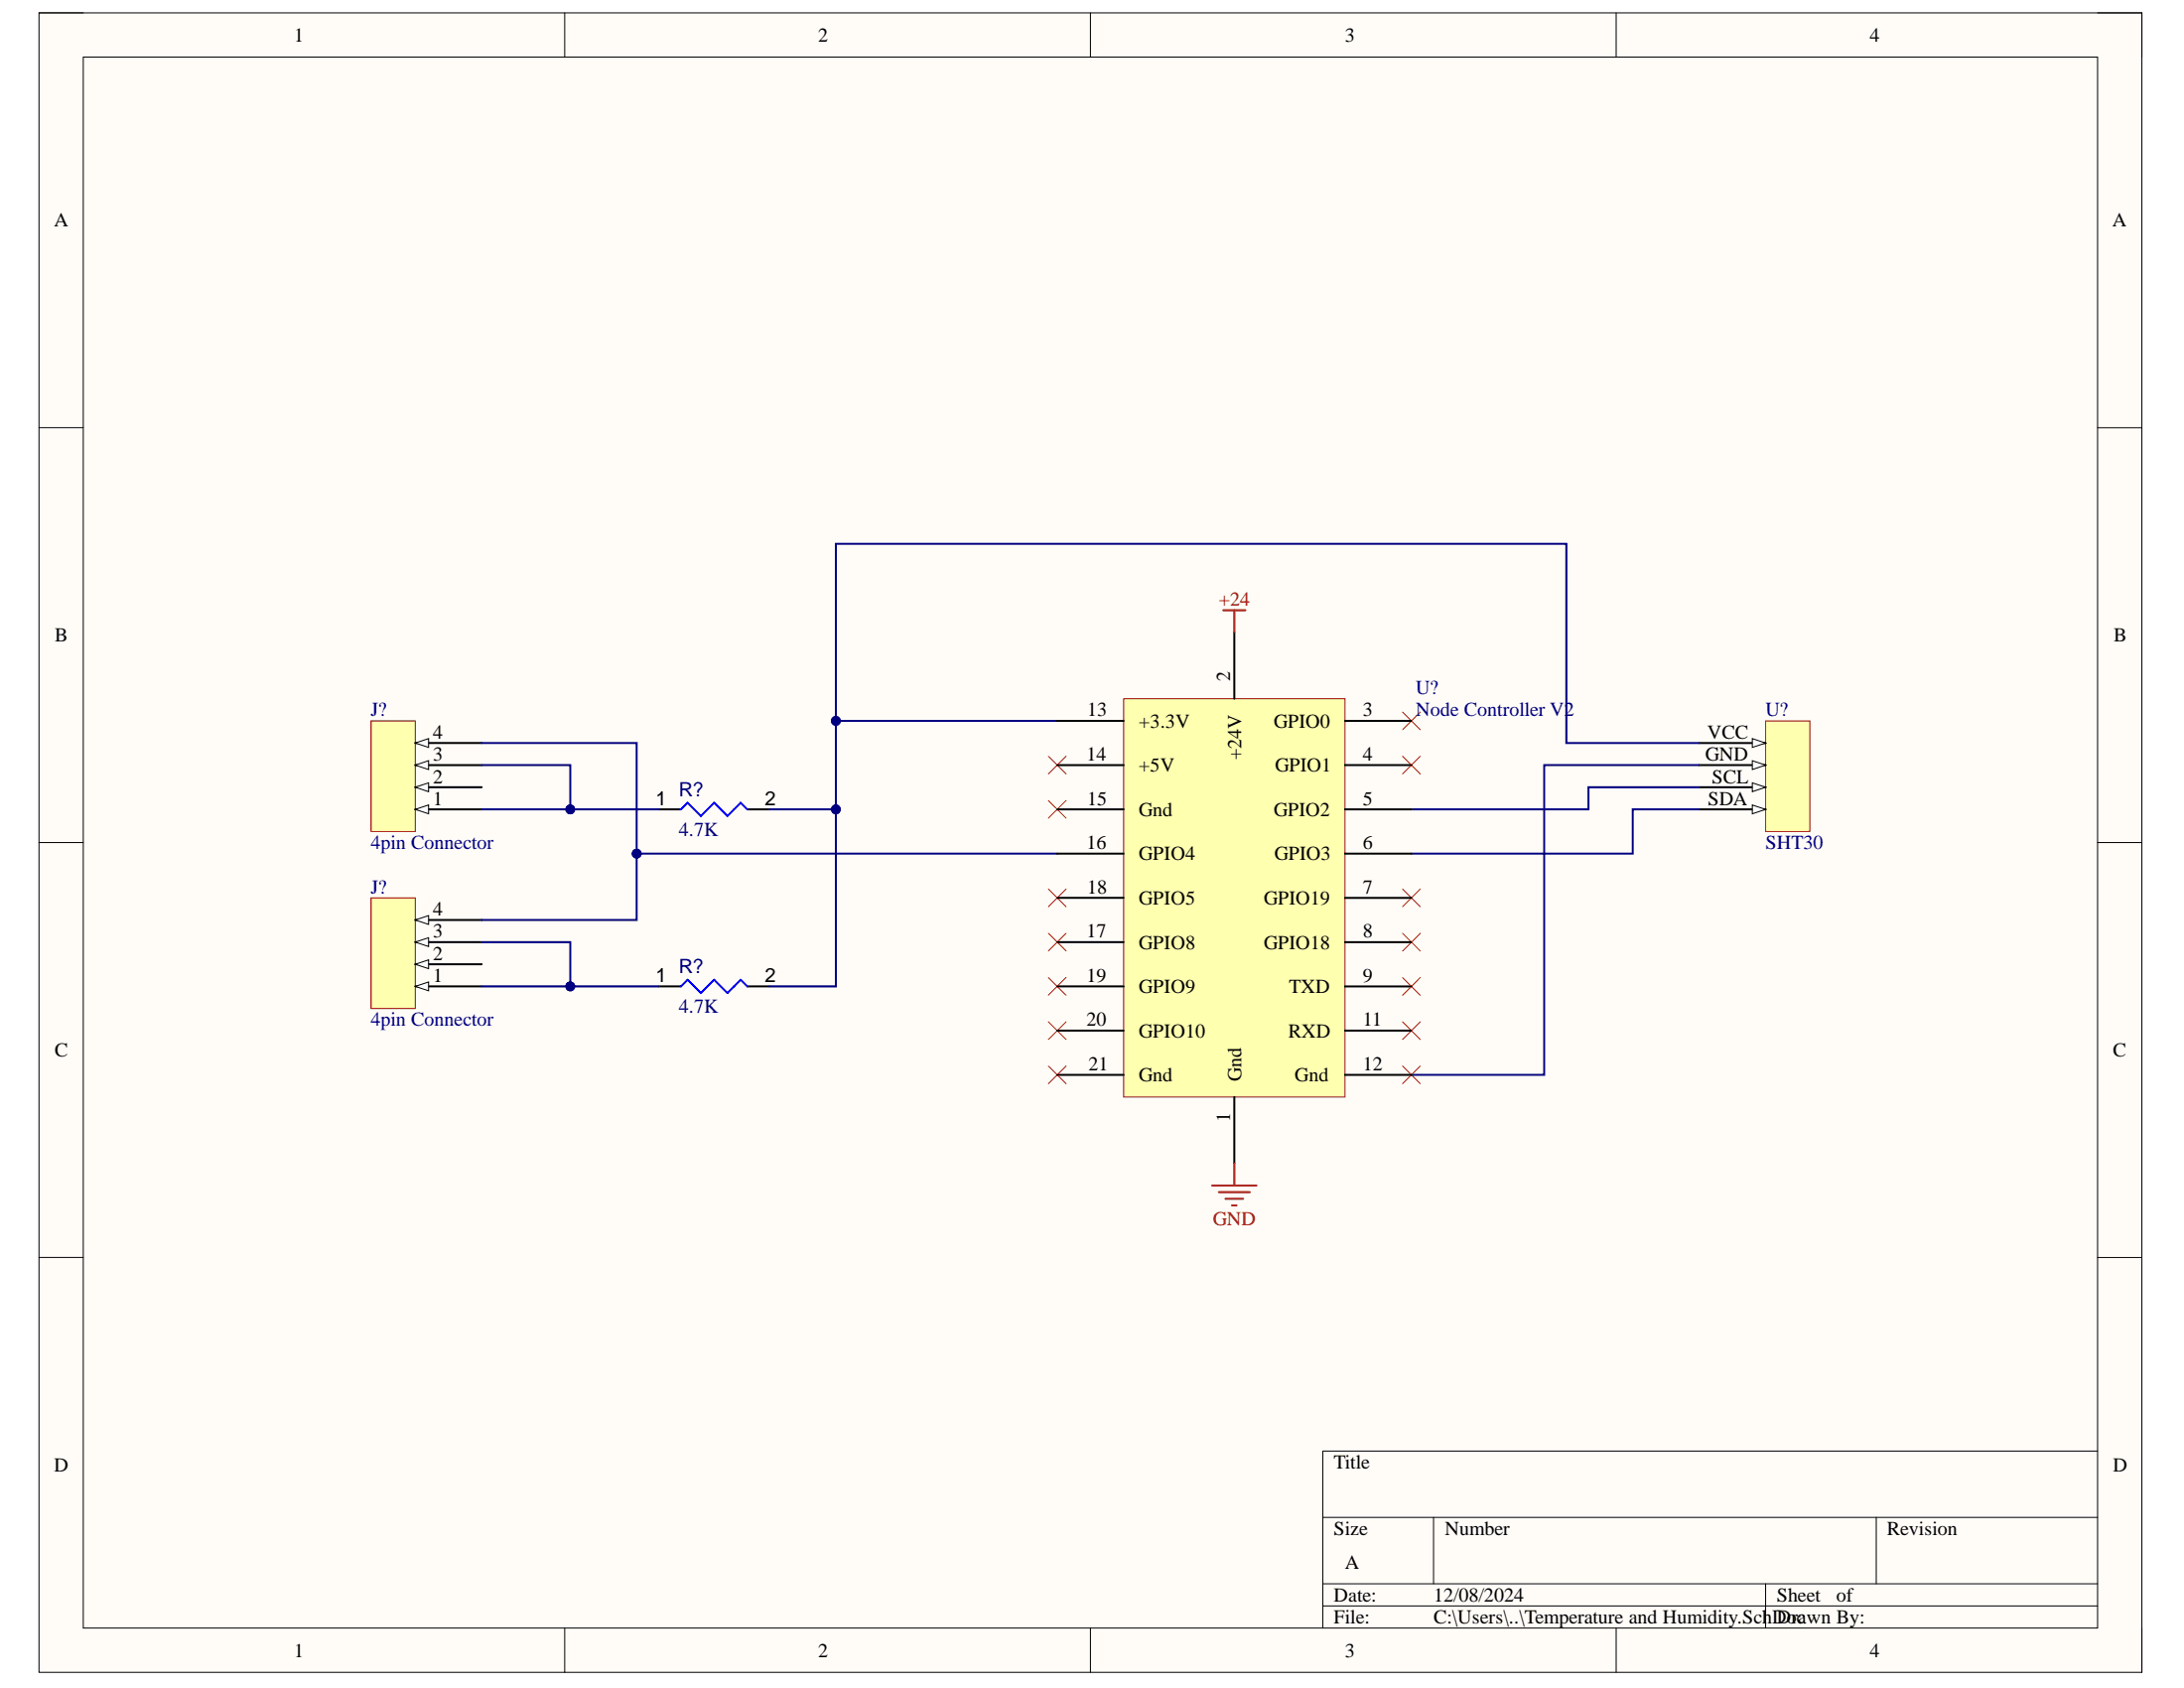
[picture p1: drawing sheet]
<svg xmlns="http://www.w3.org/2000/svg" width="279mm" height="216mm" viewBox="0 0 279 216" stroke-linecap="round" stroke-linejoin="round" font-family="sans-serif">
<path d="M5 1.6h269v212.3h-269z" fill-rule="evenodd" fill="#fffcf8"/>
<path d="M5 1.6h269v212.3h-269z" fill="none" stroke="#000" stroke-width=".13"/>
<path d="M10.7 7.3h257.6v200.9h-257.6z" fill-rule="evenodd" fill="#fffcf8"/>
<g fill="none" stroke="#000" stroke-width=".13">
<path d="M5 1.6h5.7M10.7 7.3h257.6v200.9h-257.6zM72.2 1.6v5.7M139.5 1.6v5.7M206.8 1.6v5.7M268.3 1.6h5.7v5.7M5 54.7h5.7M268.3 54.7h5.7M5 107.8h5.7M268.3 107.8h5.7M5 160.8h5.7M268.3 160.8h5.7"/>
<path d="M169.2 194.1h99.1M183.4 194.1v8.5M240 194.1v8.5M268.3 185.6h-99.1v22.6M72.2 208.2v5.7M139.5 208.2v5.7M169.2 202.6h99.1M169.2 205.4h99.1M206.8 208.2v5.7M225.9 202.6v5.6M274 208.2v5.7"/>
</g>
<path d="M47.5 92.2h5.6v14.2h-5.6z" fill-rule="evenodd" fill="#ffffb0"/>
<path d="M47.5 92.2h5.6v14.2h-5.6z" fill="none" stroke="#800000" stroke-width=".13"/>
<path d="M53.1 103.5h8.5" fill="none" stroke="#000" stroke-width=".25"/>
<path d="M53.1 103.5l1.7-.5v1.1z" fill="#f8fcff"/>
<path d="M53.1 103.5l1.7-.5v1.1z" fill="none" stroke="#000" stroke-width=".13"/>
<path d="M53.1 100.7h8.5" fill="none" stroke="#000" stroke-width=".25"/>
<path d="M53.1 100.7l1.7-.6v1.2z" fill="#f8fcff"/>
<path d="M53.1 100.7l1.7-.6v1.2z" fill="none" stroke="#000" stroke-width=".13"/>
<path d="M53.1 97.9h8.5" fill="none" stroke="#000" stroke-width=".25"/>
<path d="M53.1 97.9l1.7-.6v1.1z" fill="#f8fcff"/>
<path d="M53.1 97.9l1.7-.6v1.1z" fill="none" stroke="#000" stroke-width=".13"/>
<path d="M53.1 95h8.5" fill="none" stroke="#000" stroke-width=".25"/>
<path d="M53.1 95l1.7-.5v1.1z" fill="#f8fcff"/>
<path d="M53.1 95l1.7-.5v1.1z" fill="none" stroke="#000" stroke-width=".13"/>
<path d="M84.3 103.5h2.8M95.6 103.5h2.8" fill="none" stroke="#000" stroke-width=".25"/>
<path d="M87.1 103.5l.9-.8 1.7 1.7 1.7-1.7 1.7 1.7 1.7-1.7 .8 .8" fill="none" stroke="#00f" stroke-width=".25"/>
<path d="M61.6 103.5h22.7" fill="none" stroke="#000080" stroke-width=".25"/>
<circle cx="73" cy="103.5" r=".57" fill="#000080"/>
<circle cx="73" cy="103.5" r=".57" fill="none" stroke="#000080" stroke-width=".13"/>
<path d="M135.3 92.2h-28.4v11.3h-8.5" fill="none" stroke="#000080" stroke-width=".25"/>
<circle cx="106.9" cy="92.2" r=".57" fill="#000080"/>
<circle cx="106.9" cy="92.2" r=".57" fill="none" stroke="#000080" stroke-width=".13"/>
<circle cx="106.9" cy="103.5" r=".57" fill="#000080"/>
<circle cx="106.9" cy="103.5" r=".57" fill="none" stroke="#000080" stroke-width=".13"/>
<path d="M61.6 97.9h11.4v5.6" fill="none" stroke="#000080" stroke-width=".25"/>
<circle cx="73" cy="103.5" r=".57" fill="#000080"/>
<circle cx="73" cy="103.5" r=".57" fill="none" stroke="#000080" stroke-width=".13"/>
<path d="M61.6 95h19.9v14.2h53.8" fill="none" stroke="#000080" stroke-width=".25"/>
<circle cx="81.5" cy="109.2" r=".57" fill="#000080"/>
<circle cx="81.5" cy="109.2" r=".57" fill="none" stroke="#000080" stroke-width=".13"/>
<path d="M47.5 114.8h5.6v14.2h-5.6z" fill-rule="evenodd" fill="#ffffb0"/>
<path d="M47.5 114.8h5.6v14.2h-5.6z" fill="none" stroke="#800000" stroke-width=".13"/>
<path d="M53.1 126.2h8.5" fill="none" stroke="#000" stroke-width=".25"/>
<path d="M53.1 126.2l1.7-.6v1.1z" fill="#f8fcff"/>
<path d="M53.1 126.2l1.7-.6v1.1z" fill="none" stroke="#000" stroke-width=".13"/>
<path d="M53.1 123.3h8.5" fill="none" stroke="#000" stroke-width=".25"/>
<path d="M53.1 123.3l1.7-.5v1.1z" fill="#f8fcff"/>
<path d="M53.1 123.3l1.7-.5v1.1z" fill="none" stroke="#000" stroke-width=".13"/>
<path d="M53.1 120.5h8.5" fill="none" stroke="#000" stroke-width=".25"/>
<path d="M53.1 120.5l1.7-.6v1.2z" fill="#f8fcff"/>
<path d="M53.1 120.5l1.7-.6v1.2z" fill="none" stroke="#000" stroke-width=".13"/>
<path d="M53.1 117.7h8.5" fill="none" stroke="#000" stroke-width=".25"/>
<path d="M53.1 117.7l1.7-.6v1.1z" fill="#f8fcff"/>
<path d="M53.1 117.7l1.7-.6v1.1z" fill="none" stroke="#000" stroke-width=".13"/>
<path d="M84.3 126.2h2.8M95.6 126.2h2.8" fill="none" stroke="#000" stroke-width=".25"/>
<path d="M87.1 126.2l.9-.9 1.7 1.7 1.7-1.7 1.7 1.7 1.7-1.7 .8 .9" fill="none" stroke="#00f" stroke-width=".25"/>
<path d="M61.6 126.2h22.7" fill="none" stroke="#000080" stroke-width=".25"/>
<circle cx="73" cy="126.2" r=".57" fill="#000080"/>
<circle cx="73" cy="126.2" r=".57" fill="none" stroke="#000080" stroke-width=".13"/>
<path d="M61.6 120.5h11.4v5.7" fill="none" stroke="#000080" stroke-width=".25"/>
<circle cx="73" cy="126.2" r=".57" fill="#000080"/>
<circle cx="73" cy="126.2" r=".57" fill="none" stroke="#000080" stroke-width=".13"/>
<path d="M81.5 109.2v8.5h-19.9" fill="none" stroke="#000080" stroke-width=".25"/>
<circle cx="81.5" cy="109.2" r=".57" fill="#000080"/>
<circle cx="81.5" cy="109.2" r=".57" fill="none" stroke="#000080" stroke-width=".13"/>
<path d="M106.9 103.5v22.7h-8.5" fill="none" stroke="#000080" stroke-width=".25"/>
<circle cx="106.9" cy="103.5" r=".57" fill="#000080"/>
<circle cx="106.9" cy="103.5" r=".57" fill="none" stroke="#000080" stroke-width=".13"/>
<g fill="none" stroke="#f00" stroke-width=".13">
<path d="M134.1 96.7l2.3 2.3M136.4 96.7l-2.3 2.3M179.4 96.7l2.3 2.3M179.4 91.1l2.3 2.2M181.7 96.7l-2.3 2.3M181.7 91.1l-2.3 2.2M134.1 102.4l2.3 2.3M134.1 113.7l2.3 2.3M134.1 119.4l2.3 2.2M136.4 102.4l-2.3 2.3M136.4 113.7l-2.3 2.3M136.4 119.4l-2.3 2.2"/>
<path d="M179.4 119.4l2.3 2.2M179.4 113.7l2.3 2.3M181.7 119.4l-2.3 2.2M181.7 113.7l-2.3 2.3M134.1 125l2.3 2.3M134.1 130.7l2.3 2.3M134.1 136.4l2.3 2.2M136.4 125l-2.3 2.3M136.4 130.7l-2.3 2.3M136.4 136.4l-2.3 2.2M179.4 136.4l2.3 2.2M179.4 130.7l2.3 2.3"/>
<path d="M179.4 125l2.3 2.3M181.7 136.4l-2.3 2.2M181.7 130.7l-2.3 2.3M181.7 125l-2.3 2.3"/>
</g>
<path d="M225.9 92.2h5.6v14.2h-5.6z" fill-rule="evenodd" fill="#ffffb0"/>
<path d="M225.9 92.2h5.6v14.2h-5.6z" fill="none" stroke="#800000" stroke-width=".13"/>
<path d="M217.4 95h8.5" fill="none" stroke="#000" stroke-width=".25"/>
<path d="M224.2 94.5l1.7 .5-1.7 .6z" fill="#f8fcff"/>
<path d="M224.2 94.5l1.7 .5-1.7 .6z" fill="none" stroke="#000" stroke-width=".13"/>
<path d="M217.4 97.9h8.5" fill="none" stroke="#000" stroke-width=".25"/>
<path d="M224.2 97.3l1.7 .6-1.7 .5z" fill="#f8fcff"/>
<path d="M224.2 97.3l1.7 .6-1.7 .5z" fill="none" stroke="#000" stroke-width=".13"/>
<path d="M217.4 100.7h8.5" fill="none" stroke="#000" stroke-width=".25"/>
<path d="M224.2 100.1l1.7 .6-1.7 .6z" fill="#f8fcff"/>
<path d="M224.2 100.1l1.7 .6-1.7 .6z" fill="none" stroke="#000" stroke-width=".13"/>
<path d="M217.4 103.5h8.5" fill="none" stroke="#000" stroke-width=".25"/>
<path d="M224.2 103l1.7 .5-1.7 .6z" fill="#f8fcff"/>
<path d="M224.2 103l1.7 .5-1.7 .6z" fill="none" stroke="#000" stroke-width=".13"/>
<path d="M106.9 92.2v-22.6h93.5v25.4h17" fill="none" stroke="#000080" stroke-width=".25"/>
<circle cx="106.9" cy="92.2" r=".57" fill="#000080"/>
<circle cx="106.9" cy="92.2" r=".57" fill="none" stroke="#000080" stroke-width=".13"/>
<path d="M217.4 97.9h-19.9v39.6h-16.9M217.4 103.5h-8.5v5.7h-28.3M217.4 100.7h-14.2v2.8h-22.6" fill="none" stroke="#000080" stroke-width=".25"/>
<path d="M143.7 89.4h28.4v50.9h-28.4z" fill-rule="evenodd" fill="#ffffb0"/>
<path d="M143.7 89.4h28.4v50.9h-28.4z" fill="none" stroke="#800000" stroke-width=".13"/>
<g fill="none" stroke="#000" stroke-width=".25">
<path d="M135.3 92.2h8.4M135.3 97.9h8.4M157.9 80.9v8.5M172.1 92.2h8.5M172.1 97.9h8.5M135.3 103.5h8.4M135.3 109.2h8.4M135.3 114.8h8.4M172.1 103.5h8.5M172.1 109.2h8.5M172.1 114.8h8.5M135.3 120.5h8.4"/>
<path d="M135.3 126.2h8.4M135.3 131.8h8.4M135.3 137.5h8.4M172.1 120.5h8.5M172.1 126.2h8.5M172.1 131.8h8.5M172.1 137.5h8.5M157.9 140.3v8.5"/>
</g>
<path d="M156.5 78.1h2.8M157.9 78.1v2.8M155.1 151.6h5.6M155.9 152.5h4M156.8 153.3h2.2M157.6 154.2h.6M157.9 148.8v2.8" fill="none" stroke="#800000" stroke-width=".25"/>
<g font-size="2.5">
<text x="37.6" y="5.3">1</text>
<text x="104.7" y="5.3">2</text>
<text x="172.1" y="5.3">3</text>
<text x="239.2" y="5.3">4</text>
<text x="6.9" y="29">A</text>
<text x="270.2" y="29">A</text>
<text x="7" y="82.1">B</text>
<text x="270.4" y="82.1">B</text>
<text x="157.4" y="87.1" transform="rotate(-90 157.4 87.1)">2</text>
<text x="55.4" y="94.5">4</text>
<text x="139.1" y="91.6">13</text>
<text x="145.7" y="93.1">+3.3V</text>
<text x="162.9" y="93.1">GPIO0</text>
<text x="174.4" y="91.6">3</text>
<text x="218.4" y="94.5">VCC</text>
<text x="55.4" y="100.2">2</text>
<text x="55.4" y="97.3">3</text>
<text x="139" y="97.3">14</text>
<text x="145.7" y="98.7">+5V</text>
<text x="158.8" y="97.2" transform="rotate(-90 158.8 97.2)">+24V</text>
<text x="163.1" y="98.7">GPIO1</text>
<text x="174.4" y="97.3">4</text>
<text x="218.2" y="97.3">GND</text>
<text x="219" y="100.2">SCL</text>
<text x="55.4" y="102.9">1</text>
<text x="83.9" y="102.9">1</text>
<text x="97.8" y="102.9">2</text>
<text x="139.1" y="102.9">15</text>
<text x="145.7" y="104.4">Gnd</text>
<text x="162.9" y="104.4">GPIO2</text>
<text x="174.4" y="102.9">5</text>
<text x="218.5" y="102.9">SDA</text>
<text x="139" y="108.6">16</text>
<text x="145.7" y="110">GPIO4</text>
<text x="163" y="110">GPIO3</text>
<text x="174.4" y="108.6">6</text>
<text x="55.4" y="119.9">3</text>
<text x="55.4" y="117.1">4</text>
<text x="139" y="119.9">17</text>
<text x="139.1" y="114.3">18</text>
<text x="145.7" y="115.7">GPIO5</text>
<text x="161.7" y="115.7">GPIO19</text>
<text x="174.4" y="114.3">7</text>
<text x="174.4" y="119.9">8</text>
<text x="55.4" y="125.6">1</text>
<text x="55.4" y="122.8">2</text>
<text x="83.9" y="125.6">1</text>
<text x="97.8" y="125.6">2</text>
<text x="139" y="125.6">19</text>
<text x="145.7" y="121.4">GPIO8</text>
<text x="161.7" y="121.4">GPIO18</text>
<text x="174.4" y="125.6">9</text>
<text x="139" y="131.2">20</text>
<text x="145.7" y="127">GPIO9</text>
<text x="164.9" y="127">TXD</text>
<text x="174.4" y="131.2">11</text>
<text x="7" y="135.1">C</text>
<text x="139.3" y="136.9">21</text>
<text x="145.7" y="132.7">GPIO10</text>
<text x="164.8" y="132.7">RXD</text>
<text x="174.4" y="136.9">12</text>
<text x="270.3" y="135.1">C</text>
<text x="145.7" y="138.3">Gnd</text>
<text x="157.4" y="143.5" transform="rotate(-90 157.4 143.5)">1</text>
<text x="158.8" y="138.3" transform="rotate(-90 158.8 138.3)">Gnd</text>
<text x="165.6" y="138.3">Gnd</text>
<text x="6.9" y="188.2">D</text>
<text x="170.6" y="187.9">Title</text>
<text x="270.3" y="188.2">D</text>
<text x="170.6" y="196.3">Size</text>
<text x="184.8" y="196.3">Number</text>
<text x="241.4" y="196.3">Revision</text>
<text x="172.1" y="200.6">A</text>
<text x="170.6" y="204.9">Date:</text>
<text x="170.6" y="207.6">File:</text>
<text x="183.4" y="204.9">12/08/2024</text>
<text x="183.4" y="207.6">C:\Users\..\Temperature and Humidity.SchDoc</text>
<text x="227.3" y="204.9">Sheet</text>
<text x="227.3" y="207.6">Drawn By:</text>
<text x="234.9" y="204.9">of</text>
<text x="37.6" y="212">1</text>
<text x="104.7" y="212">2</text>
<text x="172.1" y="212">3</text>
<text x="239.2" y="212">4</text>
</g>
<g font-size="2.5" fill="#800000">
<text x="155.9" y="77.5">+24</text>
<text x="155.2" y="156.8">GND</text>
</g>
<g font-size="2.5" fill="#000080">
<text x="181.1" y="88.8">U?</text>
<text x="47.4" y="91.6">J?</text>
<text x="181.1" y="91.6">Node Controller V2</text>
<text x="225.9" y="91.6">U?</text>
<text x="86.8" y="101.8">R?</text>
<text x="86.8" y="106.9">4.7K</text>
<text x="47.4" y="108.6">4pin Connector</text>
<text x="225.9" y="108.6">SHT30</text>
<text x="47.4" y="114.3">J?</text>
<text x="86.8" y="124.5">R?</text>
<text x="47.4" y="131.2">4pin Connector</text>
<text x="86.8" y="129.6">4.7K</text>
</g>
</svg>
